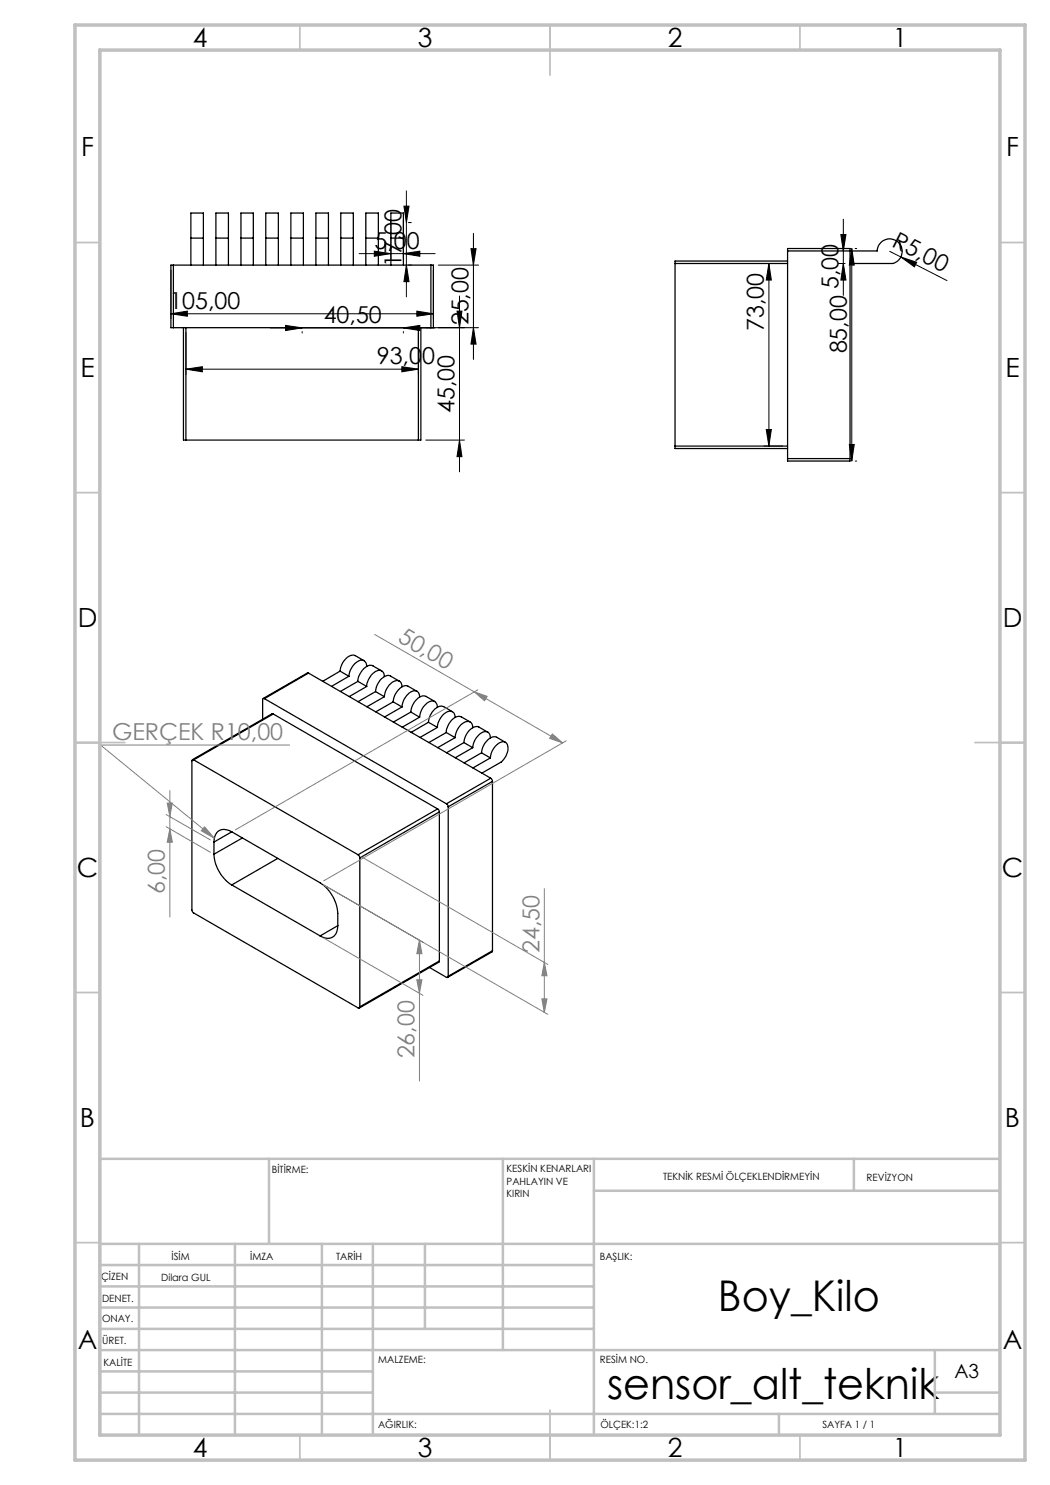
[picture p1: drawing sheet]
<svg xmlns="http://www.w3.org/2000/svg" width="210mm" height="297mm" viewBox="0 0 210 297" stroke-linecap="round" stroke-linejoin="round" font-family="sans-serif">
<g fill="none" stroke="#000" stroke-width=".25">
<path d="M34.7 53h-.5v12.5h.5M34.7 53v12.5M34.7 53h51.5M38.2 47.6v-5h2.5v5M38.2 47.6h2.5M38.2 47.6v5.4M40.7 47.6v5.4M43.2 47.6v-5h2.5v5M43.2 47.6h2.5M43.2 47.6v5.4M45.7 47.6v5.4M48.2 47.6v-5h2.5v5"/>
<path d="M48.2 47.6h2.5M48.2 47.6v5.4M50.7 47.6v5.4M53.2 47.6v-5h2.5v5M53.2 47.6h2.5M53.2 47.6v5.4M55.7 47.6v5.4M58.2 47.6v-5h2.5v5M58.2 47.6h2.5M58.2 47.6v5.4M60.7 47.6v5.4M63.2 47.6v-5h2.5v5"/>
<path d="M63.2 47.6h2.5M63.2 47.6v5.4M65.7 47.6v5.4M68.2 47.6v-5h2.5v5M68.2 47.6h2.5M68.2 47.6v5.4M70.7 47.6v5.4M73.2 47.6v-5h2.5v5M73.2 47.6h2.5M73.2 47.6v5.4M75.7 47.6v5.4M78.2 47.6v-5h2.5v5"/>
<path d="M78.2 47.6h2.5M78.2 47.6v5.4M80.7 47.6v5.4M86.2 53h.5v12.5h-.5M86.2 53v12.5M135 52.7v36.5M135 52.7h22.5M157.5 50.2v-.5h12.5v42M157.5 52.2h-22.5v.5M157.5 50.2h17.9a2.5 2.5 0 0 1 2.4-2.4 2.5 2.5 0 0 1 2.6 2.1 2.5 2.5 0 0 1-1.9 2.8h-8.5M157.5 50.2v41.5M34.7 65.5h51.5"/>
<path d="M36.7 65.5v22.5h.5M37.2 65.5v22.5M83.7 65.5v22.5M84.2 65.5v22.5h-.5M37.2 88h46.5M135 89.2v.5h22.5M135 89.2h22.5M157.5 91.7v.5h12.5v-.5M157.5 91.7h12.5M52.9 139.7a.21 .21 0 0 0-.3 0 .21 .21 0 0 0-.1 .2v4M52.9 139.7l36.4 21.1M61.7 134.6h-.2l-8.9 5.1"/>
<path d="M61.7 134.6l-8.8 5.1M61.7 134.6l36.4 21M68 134.2l1.8 1.1M68 134.2l-3.5 2.1M69.8 135.3l-3.5 2M71.6 136.3l1.7 1M71.6 136.3l-3.5 2M72.8 132.1l-1.8-1a1.98 1.98 0 0 0-2.2 1.1l-.6 1-.2 1M73.3 133.3a1.13 1.13 0 0 0-.7-1.3 1.13 1.13 0 0 0-1.3 .5 4.1 4.1 0 0 0-1.5 2.8M73.3 137.3l-3.5 2M75.1 138.3l1.8 1M75.1 138.3l-3.5 2"/>
<path d="M76.3 134.2l-1.7-1a1.92 1.92 0 0 0-2.3 1.1l-.5 1-.2 1M76.9 135.3a1.13 1.13 0 0 0-.7-1.2 1.13 1.13 0 0 0-1.4 .4 3.9 3.9 0 0 0-1.5 2.8M76.9 139.3l-3.5 2.1M79.9 136.2l-1.8-1a2.06 2.06 0 0 0-2.5 1.4l-.3 .7-.2 1M80.4 137.4a1.08 1.08 0 0 0-.5-1.2 1.08 1.08 0 0 0-1.3 .1 4 4 0 0 0-1.7 3M83.4 138.3l-1.8-1a1.59 1.59 0 0 0-2 .7l-.6 1-.4 1.4M83.9 139.4a1.13 1.13 0 0 0-.7-1.2 1.13 1.13 0 0 0-1.3 .4 4.1 4.1 0 0 0-1.5 2.8M38.7 152a.21 .21 0 0 0-.2-.1 .21 .21 0 0 0-.1 .3v29.9l.1 .3 33.1 19.2a.21 .21 0 0 0 .3 0 .21 .21 0 0 0 .1-.2M38.7 152l32.9 19M54.6 142.8h-.2l-15.9 9.1M54.6 142.8l-15.9 9.2M54.6 142.8l32.9 19"/>
<path d="M78.6 140.4l1.8 1M78.6 140.4l-3.5 2M80.4 141.4l-3.5 2M82.2 142.4l1.7 1M82.2 142.4l-3.5 2M83.9 143.4l-3.5 2M85.7 144.5l-3.5 2M85.7 144.5l1.8 1M87 140.3l-1.8-1a1.98 1.98 0 0 0-2.3 1.1l-.5 1-.2 1M87.5 141.5a1.16 1.16 0 0 0-.7-1.3 1.16 1.16 0 0 0-1.4 .4 3.9 3.9 0 0 0-1.5 2.8M87.5 145.5l-3.5 2M89.3 146.5l-3.5 2"/>
<path d="M89.3 146.5l1.7 1M90.5 142.3l-1.8-1a1.98 1.98 0 0 0-2.3 1.1l-.5 1-.2 1.1M91 143.5a1.14 1.14 0 0 0-.7-1.2 1.14 1.14 0 0 0-1.3 .4 3.9 3.9 0 0 0-1.5 2.8M91 147.5l-3.5 2M92.8 148.5l1.7 1M92.8 148.5l-3.5 2.1M94 144.4l-1.7-1a1.92 1.92 0 0 0-2.3 1.1l-.7 1.3v.7M94.5 145.6a1.14 1.14 0 0 0-.6-1.3 1.14 1.14 0 0 0-1.4 .4 3.9 3.9 0 0 0-1.5 2.8M94.5 149.5l-3.4 2M96.3 150.6l-3.5 2M96.3 150.6l1.8 1M97.5 146.4l-1.7-1a2.35 2.35 0 0 0-2.7 1.8l-.3 1.3"/>
<path d="M98.1 151.6a3.6 3.6 0 0 1 2.5-3.3 1.17 1.17 0 0 1 1 1.6 4 4 0 0 1-1.3 2.5l-3.9 2.2M98.1 147.6a1.06 1.06 0 0 0-.5-1.2 1.06 1.06 0 0 0-1.3 .2 3.8 3.8 0 0 0-1.8 2.9M98.1 151.6l-3.5 2M98.1 155.6l.4 .7M98.1 155.6l-8.8 5.2M98.5 156.3l-8.9 5.1M98.5 156.3v33.8M101.1 148.5l-1.8-1a1.98 1.98 0 0 0-2.3 1.1l-.5 .9-.2 1.1M42.8 170.8a7.9 7.9 0 0 0 3.6 6.2M42.8 168.4v2.4M46.4 166.4a2.11 2.11 0 0 0-3.4 .8l-.2 1.2M46.4 166.4l17.6 10.2a8 8 0 0 1 3.6 6.1v2.4"/>
<path d="M46.4 177l17.6 10.2M46.4 166.4l-3.6 2M48.5 167.6l-5.7 3.2M55.5 171.7l-9.1 5.3M71.6 171l.4 .6M72 171.6v29.8M87.5 161.8l.4 .6M87.5 161.8l-15.9 9.2M87.9 162.4l-15.9 9.2M87.9 162.4v29.8M89.3 160.8l.3 .6M89.6 161.4v33.9"/>
<path d="M67.6 185.1a2.13 2.13 0 0 1-2.4 2.5l-1.2-.4M67.6 185.1l-3.6 2.1M85.9 193.5l3.5 2 .2-.1v-.1M87.9 192.2l-.1 .2-15.9 9.2M87.9 192.2l-15.9 9.2M98.5 190.1l-.1 .3-8.9 5.1M98.5 190.1l-8.9 5.2"/>
</g>
<g fill="none" stroke="#000" stroke-width=".2">
<path d="M81.3 38.2v21.2M34.2 54v9.7M71.8 50.7h15.2M74.9 50.2l3.3 .5-3.3 .6zM78.2 44v7.7M80.7 50.7l3.3-.5v1.1zM80.7 44v7.7M80.8 41.2h1l-.5 3.3zM81.3 53l.5 3.3h-1zM81.7 53h.6M81.7 44.5h.6M86.7 54v9.7"/>
<path d="M87.7 53h8M91.9 59.2v35.2M94.2 49.7h1l-.5 3.3zM94.7 46.7v25.2M152.8 52.7h3.7M153.8 52.7l.5 3.3h-1.1zM153.8 52.7v36.5M167.7 52.7h1.3M168.2 46.9h1l-.5 3.3zM168.7 52.7l.5 3.3h-1zM168.7 43.8v15.3M170.4 49.7l.5 3.3h-1z"/>
<path d="M170.4 49.7v42.5M171 49.7h.3M177.9 50.3l2.3 1.1M180.2 51.4l3.1 1.1-.4 .9zM180.2 51.4l9.2 4.7M34.2 62.8l3.3-.6v1zM34.2 62.8h52.5M37.2 73.8l3.3-.5v1.1zM37.2 66.5v8.4M37.2 73.8h46.5M54.1 65.6h32.9M57.1 65.1l3.3 .5-3.3 .5z"/>
<path d="M60.4 66.3v.3M80.4 73.3l3.3 .5-3.3 .6zM80.7 65.6l3.3-.5v1zM80.7 66.3v.3M83.4 62.2l3.3 .6-3.3 .4zM83.7 66.5v8.4M85.2 65.5h10.5M91.4 62.2h1l-.5 3.3zM94.7 65.5l.5 3.3h-1zM85.2 88h7.7M91.9 88l.5 3.3h-1zM152.8 89.2h3.7"/>
<path d="M153.2 85.9h1.1l-.5 3.3zM169.9 88.9h1l-.5 3.3zM171 92.2h.3"/>
</g>
<g fill="none" stroke="#808080" stroke-width=".2">
<path d="M74.9 126.9l37.6 21.7M94.8 138.4l2.6 .9-.5 .9zM95.6 138l-48.5 28M34 158.1v25.3M57.9 149h-37.8l22.8 18.6M110.5 146.8l2 1.8-2.6-.9zM113.2 148.2l-48.5 28M33.2 162.9l8.9 5.1M33.2 165.3l8.9 5.2M33.4 160.6h1.1l-.5 2.7zM34 165.8l.5 2.6h-1.1zM40.9 165.4l2 2.2-2.6-1.4z"/>
<path d="M64.7 177l44.9 25.9M72.3 171.4l37.3 21.5M108.9 177.7v24.8M64.7 187.6l19.9 11.5M83.4 196h1l-.5 2.6zM83.9 188v28.2M83.9 188l.5 2.7h-1zM108.4 199.8h1l-.5 2.7zM108.9 192.5l.5 2.7h-1z"/>
</g>
<g fill="none" stroke="#c0c0c0" stroke-width=".35">
<path d="M60 5v5M110 5v10M160 5v5M15 48.5h5M200 48.5h5M15 98.5h5M200 98.5h5M15 148.5h10M195 148.5h10M15 198.5h5M200 198.5h5M15 248.5h5"/>
<path d="M200 248.5h5M60 287v5M110 282v10M160 287v5"/>
</g>
<g fill="none" stroke="#c0c0c0" stroke-width=".5">
<path d="M53.8 231.8v17M100.6 231.8v38.2M118.8 231.8v55.2M118.8 238.2h81.2M170.8 231.8v6.4M200 231.8h-180v55.2M20 248.8h180M20 257.3h98.8M20 253h98.8M27.8 248.8v38.2M47 248.8v38.2M64.4 248.8v38.2"/>
<path d="M74.6 248.8v38.2M85 248.8v17M20 265.8h98.8M20 261.5h98.8M20 278.5h54.6M20 274.3h54.6M20 270h180M187 278.5h13M187 270v12.8M20 282.8h180M155.8 282.8v4.2"/>
</g>
<path d="M15 5h190v287h-190zM20 10h180v277h-180z" fill="none" stroke="#c0c0c0" stroke-width=".7"/>
<g fill="#000">
<path d="M180.2 51.4l3.1 1.1-.4 .9z"/>
<path d="M81.3 53l.5 3.3h-1zM80.8 41.2h1l-.5 3.3zM168.7 52.7l.5 3.3h-1zM168.2 46.9h1l-.5 3.3z"/>
<path d="M94.2 49.7h1l-.5 3.3zM94.7 65.5l.5 3.3h-1zM91.4 62.2h1l-.5 3.3zM91.9 88l.5 3.3h-1zM170.4 49.7l.5 3.3h-1zM169.9 88.9h1l-.5 3.3zM153.8 52.7l.5 3.3h-1.1zM153.2 85.9h1.1l-.5 3.3z"/>
<path d="M34.2 62.8l3.3-.6v1zM83.4 62.2l3.3 .6-3.3 .4zM37.2 73.8l3.3-.5v1.1zM80.4 73.3l3.3 .5-3.3 .6z"/>
<path d="M80.7 65.6l3.3-.5v1zM57.1 65.1l3.3 .5-3.3 .5zM80.7 50.7l3.3-.5v1.1zM74.9 50.2l3.3 .5-3.3 .6z"/>
</g>
<g fill="#808080">
<path d="M40.9 165.4l2 2.2-2.6-1.4z"/>
<path d="M110.5 146.8l2 1.8-2.6-.9zM94.8 138.4l2.6 .9-.5 .9z"/>
<path d="M108.4 199.8h1l-.5 2.7zM108.9 192.5l.5 2.7h-1zM83.4 196h1l-.5 2.6zM83.9 188l.5 2.7h-1z"/>
<path d="M33.4 160.6h1.1l-.5 2.7zM34 165.8l.5 2.6h-1.1z"/>
</g>
<g font-size="8.5">
<text x="143.6" y="262.3">Boy_Kilo</text>
<text x="121.4" y="279.7">sensor_alt_teknik</text>
</g>
<g font-size="5.3">
<text x="38.5" y="9.5">4</text>
<text x="83.5" y="9.5">3</text>
<text x="133.6" y="9.5">2</text>
<text x="178.6" y="9.5">1</text>
<text x="16.2" y="31.3">F</text>
<text x="201.2" y="31.3">F</text>
<text x="16.1" y="75.5">E</text>
<text x="201.1" y="75.5">E</text>
<text x="15.5" y="125.5">D</text>
<text x="200.5" y="125.5">D</text>
<text x="15.4" y="175.5">C</text>
<text x="200.4" y="175.5">C</text>
<text x="16" y="225.5">B</text>
<text x="201" y="225.5">B</text>
<text x="15.5" y="269.8">A</text>
<text x="200.5" y="269.8">A</text>
<text x="38.5" y="291.5">4</text>
<text x="83.5" y="291.5">3</text>
<text x="133.6" y="291.5">2</text>
<text x="178.6" y="291.5">1</text>
</g>
<g font-size="4.7">
<text x="74.9" y="49.7">5,00</text>
<text x="80.3" y="53.4" transform="rotate(-90 80.3 53.4)">17,00</text>
<text x="178.1" y="49.2" transform="rotate(27 178.1 49.2)">R5,00</text>
<text x="167.7" y="57.8" transform="rotate(-90 167.7 57.8)">5,00</text>
<text x="33.9" y="61.7">105,00</text>
<text x="64.7" y="64.6">40,50</text>
<text x="93.7" y="65.1" transform="rotate(-90 93.7 65.1)">25,00</text>
<text x="152.8" y="66.2" transform="rotate(-90 152.8 66.2)">73,00</text>
<text x="169.4" y="70.7" transform="rotate(-90 169.4 70.7)">85,00</text>
<text x="75.4" y="72.8">93,00</text>
<text x="90.9" y="82.6" transform="rotate(-90 90.9 82.6)">45,00</text>
</g>
<g font-size="4.7" fill="#808080">
<text x="79.4" y="128.2" transform="rotate(30 79.4 128.2)">50,00</text>
<text x="22.4" y="148">GERÇEK R10,00</text>
<text x="33" y="178.9" transform="rotate(-90 33 178.9)">6,00</text>
<text x="107.9" y="190.7" transform="rotate(-90 107.9 190.7)">24,50</text>
<text x="82.9" y="211.7" transform="rotate(-90 82.9 211.7)">26,00</text>
</g>
<text font-size="3.9" x="190.9" y="275.5">A3</text>
<g font-size="2">
<text x="54.4" y="234.6">BİTİRME:</text>
<text x="101.3" y="234.5">KESKİN KENARLARI</text>
<text x="101.3" y="237">PAHLAYIN VE</text>
<text x="101.3" y="239.5">KIRIN</text>
<text x="132.6" y="236">TEKNİK RESMİ ÖLÇEKLENDİRMEYİN</text>
<text x="173.3" y="236.2">REVİZYON</text>
<text x="34.3" y="252">İSİM</text>
<text x="50" y="251.9">İMZA</text>
<text x="67.2" y="251.9">TARİH</text>
<text x="120" y="251.9">BAŞLIK:</text>
<text x="20.2" y="256.1">ÇİZEN</text>
<text x="32.2" y="256.1">Dilara GUL</text>
<text x="20.4" y="260.3">DENET.</text>
<text x="20.4" y="264.4">ONAY.</text>
<text x="20.5" y="268.8">ÜRET.</text>
<text x="20.7" y="273.1">KALİTE</text>
<text x="75.7" y="272.5">MALZEME:</text>
<text x="120" y="272.5">RESİM NO.</text>
<text x="75.6" y="285.5">AĞIRLIK:</text>
<text x="120.1" y="285.6">ÖLÇEK:1:2</text>
<text x="164.5" y="285.6">SAYFA 1 / 1</text>
</g>
</svg>
